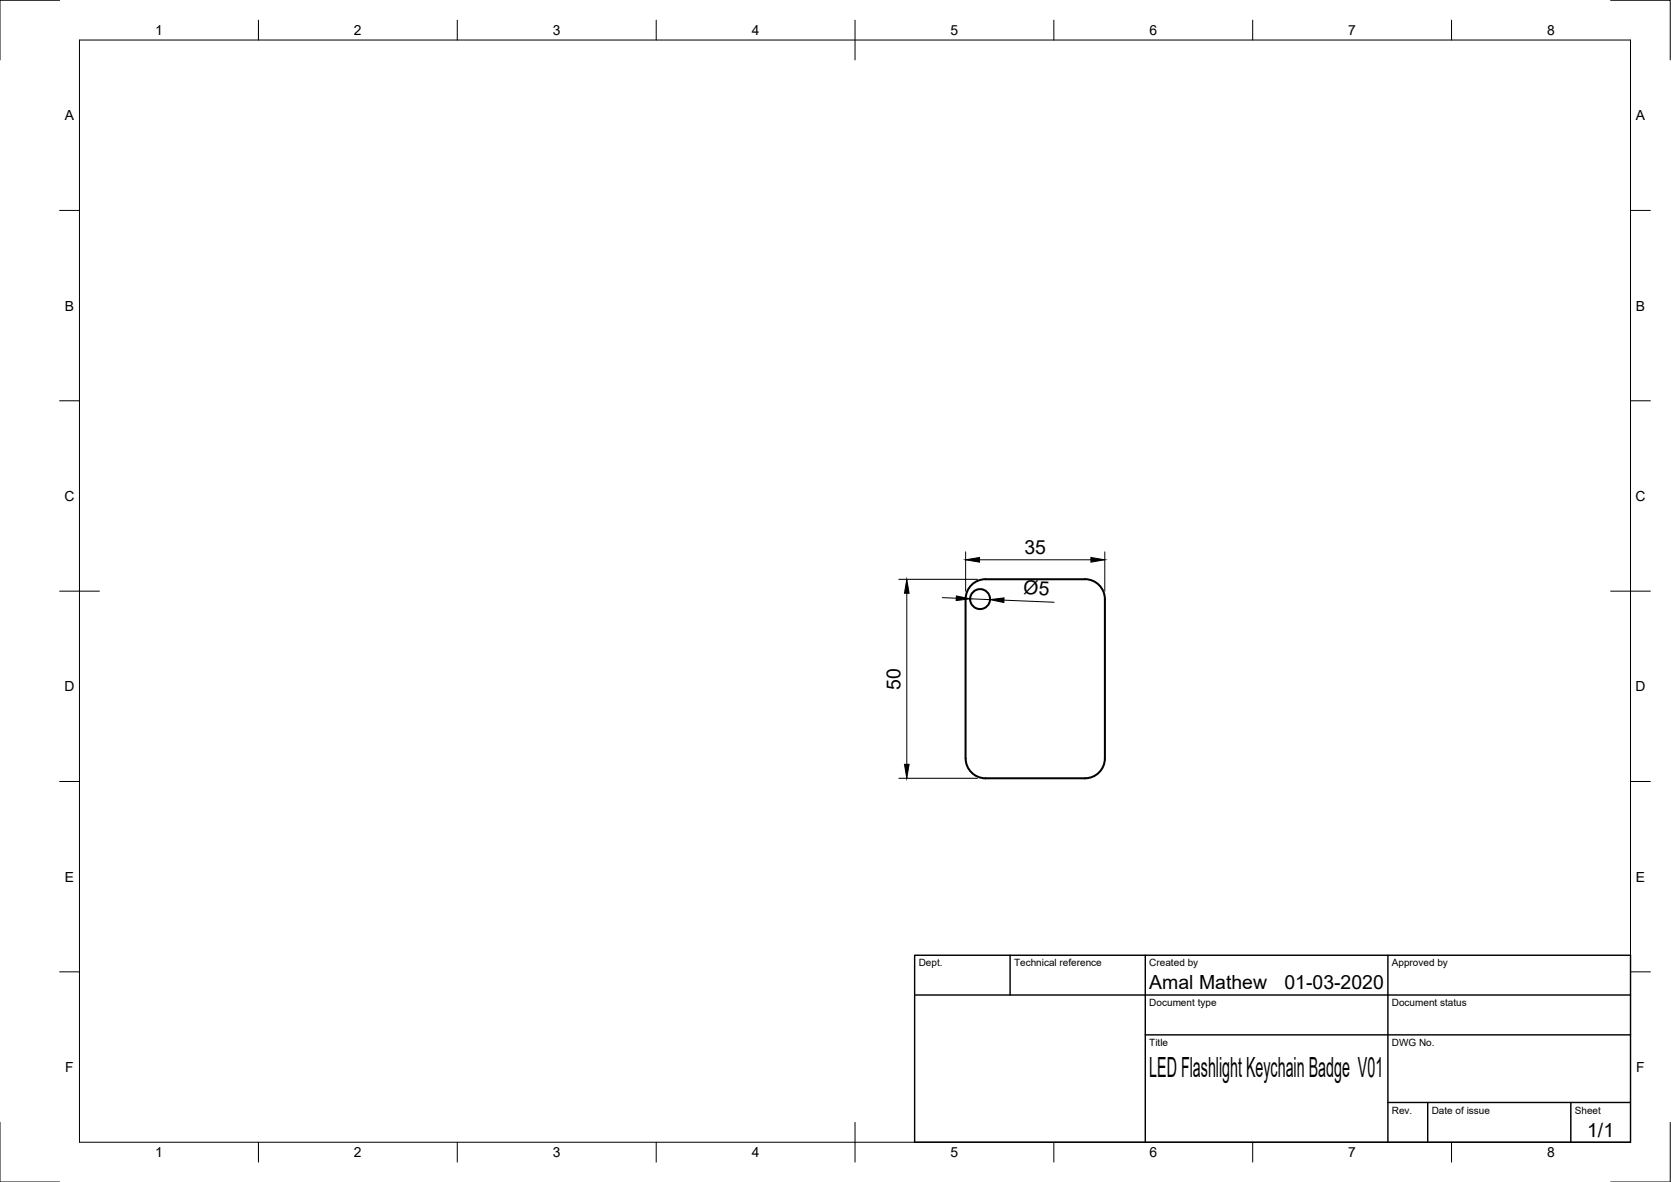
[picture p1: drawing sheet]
<svg xmlns="http://www.w3.org/2000/svg" width="420mm" height="297mm" viewBox="0 0 420 297" stroke-linecap="round" stroke-linejoin="round" font-family="sans-serif">
<!-- layer: Visible -->
<g fill="none" stroke="#000" stroke-width=".51">
<path d="M242.8 150.6v40M247.8 145.6h25M247.8 145.5a5 5 0 0 0-5 5.1M272.8 145.5a5 5 0 0 1 5 5.1v40a5 5 0 0 1-5 5h-25a5 5 0 0 1-5-5"/>
<circle cx="246.4" cy="150.6" r="2.51"/>
</g>
<!-- layer: Border -->
<g fill="none" stroke="#000" stroke-width=".25">
<path d="M15 .1h-15v15M20 10.1h390v276.9h-390zM65 5.1v5M115 5.1v5M165 5.1v5M215 5.1v10M265 5.1v5M315 5.1v5M365 5.1v5M405 .1h15v15M15 52.9h5M410 52.9h5"/>
<path d="M15 100.7h5M410 100.7h5M15 148.6h10M405 148.6h10M15 196.4h5M410 196.4h5M15 244.2h5M410 244.2h5M0 282.1v14.9h15M65 287v5M115 287v5M165 287v5"/>
<path d="M215 282.1v9.9M265 287v5M315 287v5M365 287v5M420 282.1v14.9h-15"/>
</g>
<!-- layer: TitleBlock -->
<path d="M230 240.1h180v46.9h-180zM230 250h180M254 240.1v9.9M288 240.1v46.9M349 240.1v46.9M288 260.1h122M349 277.1h61M359 277.1v9.9M395 277.1v9.9" fill="none" stroke="#000" stroke-width=".36"/>
<!-- layer: Dimensions -->
<path d="M242.8 138.7v9.9M277.8 138.7v9.9M226 145.6h19.8M228 149.1v43M236.9 150.2l3.5 .1M243.9 150.5l5 .2M246.3 140.7h28M252.4 150.8l12.6 .5M226 195.6h19.8" fill="none" stroke="#000" stroke-width=".25"/>
<path d="M228 145.6l.6 3.5h-1.2zM240.5 149.8l3.4 .7-3.5 .4zM242.8 140.7l3.5-.6v1.2zM248.9 150.7l3.6-.5-.1 1.2zM274.3 140.1l3.5 .6-3.5 .6zM227.4 192.1h1.2l-.6 3.5z" fill="#000" stroke="#000" stroke-width=".25"/>
<text font-size="7" x="289" y="270.6">LED Flashlight Keychain Badge V01</text>
<g font-size="4.9">
<text x="257.6" y="139.1">35</text>
<text x="257.3" y="149.4" transform="rotate(2 257.3 149.4)">Ø5</text>
<text x="226.4" y="173.3" transform="rotate(-90 226.4 173.3)">50</text>
<text x="289" y="248.5">Amal Mathew</text>
<text x="323" y="248.5">01-03-2020</text>
<text x="399.1" y="285.7">1/1</text>
</g>
<g font-size="3.5">
<text x="39" y="8.8">1</text>
<text x="89" y="8.8">2</text>
<text x="139" y="8.8">3</text>
<text x="189" y="8.8">4</text>
<text x="239" y="8.8">5</text>
<text x="289" y="8.8">6</text>
<text x="339" y="8.8">7</text>
<text x="389" y="8.8">8</text>
<text x="16.3" y="30.2">A</text>
<text x="411.3" y="30.2">A</text>
<text x="16.3" y="78">B</text>
<text x="411.3" y="78">B</text>
<text x="16.2" y="125.9">C</text>
<text x="411.2" y="125.9">C</text>
<text x="16.2" y="173.7">D</text>
<text x="411.2" y="173.7">D</text>
<text x="16.3" y="221.6">E</text>
<text x="411.3" y="221.6">E</text>
<text x="16.4" y="269.4">F</text>
<text x="411.4" y="269.4">F</text>
<text x="39" y="290.8">1</text>
<text x="89" y="290.8">2</text>
<text x="139" y="290.8">3</text>
<text x="189" y="290.8">4</text>
<text x="239" y="290.8">5</text>
<text x="289" y="290.8">6</text>
<text x="339" y="290.8">7</text>
<text x="389" y="290.8">8</text>
</g>
<g font-size="2.5">
<text x="231" y="242.9">Dept.</text>
<text x="255" y="242.9">Technical reference</text>
<text x="289" y="242.9">Created by</text>
<text x="350" y="242.9">Approved by</text>
<text x="289" y="252.8">Document type</text>
<text x="350" y="252.8">Document status</text>
<text x="289" y="262.9">Title</text>
<text x="350" y="262.9">DWG No.</text>
<text x="350" y="279.9">Rev.</text>
<text x="360" y="279.9">Date of issue</text>
<text x="396" y="279.9">Sheet</text>
</g>
</svg>
